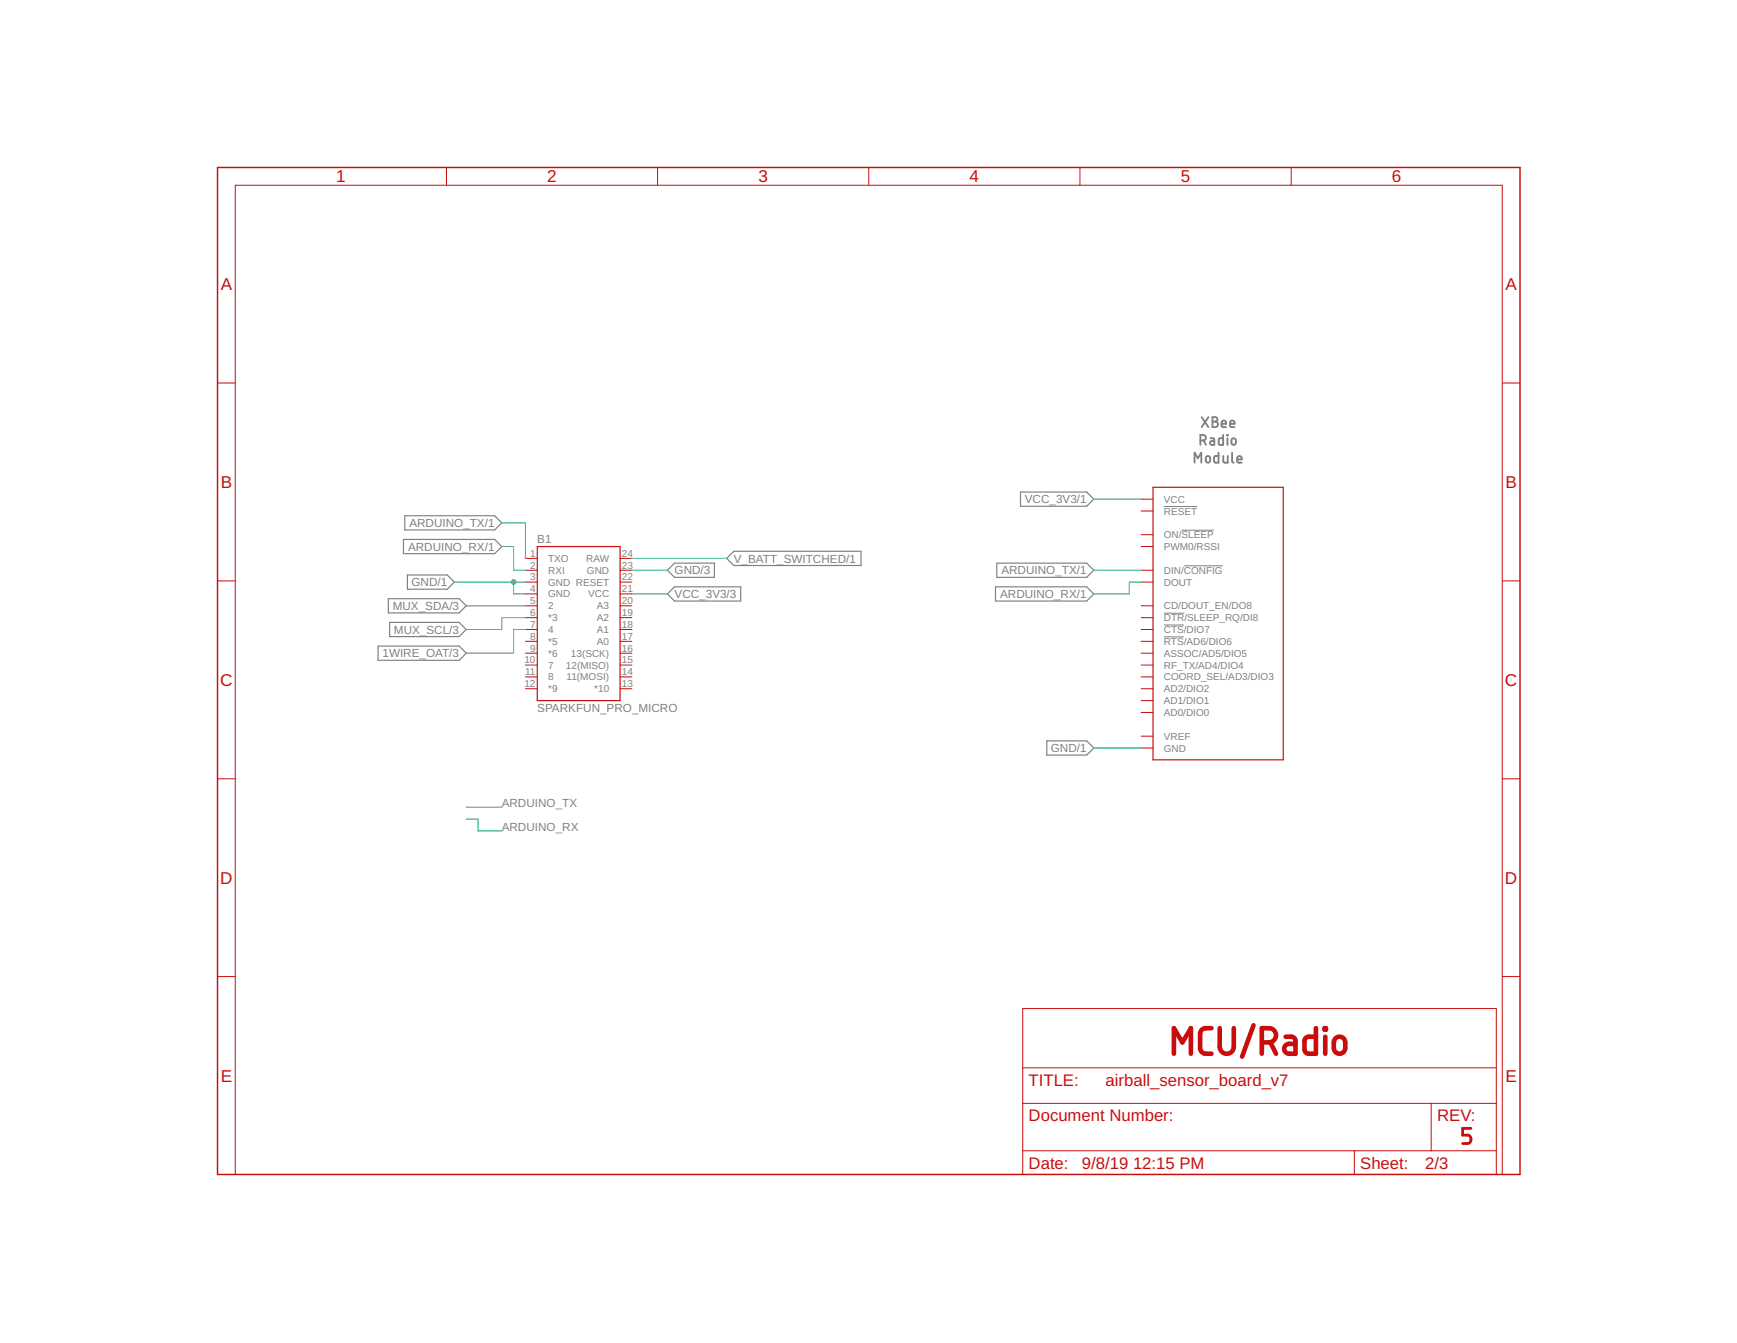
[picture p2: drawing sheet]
<svg xmlns="http://www.w3.org/2000/svg" width="279mm" height="216mm" viewBox="0 0 279 216" stroke-linecap="round" stroke-linejoin="round" font-family="sans-serif">
<g fill="none" stroke="#808080" stroke-width=".3">
<path d="M192.2 74.4v-1.6l.5 .9 .5-.9v1.6M193.1 70.8h.4a.44 .44 0 0 0 .5-.4 .44 .44 0 0 0-.5-.5h-.4v1.6M193.3 67.1l1.1 1.6M193.6 70.8l.4 .7M194.1 73.4l.2-.1 .3 .1 .1 .6a.36 .36 0 0 1-.4 .4 .36 .36 0 0 1-.3-.4zM194.4 67.1l-1.1 1.6M194.7 70.4l.5 .1 .1 .2v.8h-.5l-.2-.2 .1-.3 .6-.1M195 67.1h.5a.36 .36 0 0 1 .3 .3 .36 .36 0 0 1-.3 .4 .44 .44 0 0 1 .4 .4 .44 .44 0 0 1-.4 .5h-.5zM195 67.8h.5M196 72.8v1.6l-.6-.1-.1-.8 .2-.2h.5M196.5 68.1h.7a.38 .38 0 0 0-.2-.5 .38 .38 0 0 0-.5 .3l.1 .7 .6 .1M196.7 69.9v1.6h-.6l-.1-.9 .2-.1 .5-.1"/>
<path d="M196.8 73.3v.9l.2 .2h.5v-1.1M197.4 69.9l.1 .1zM197.4 70.4v1.1M197.9 68.1h.7a.38 .38 0 0 0-.3-.5 .38 .38 0 0 0-.4 .3v.7l.7 .1M198.2 70.5l.2-.1 .3 .1 .1 .7a.36 .36 0 0 1-.4 .3 .36 .36 0 0 1-.3-.3zM198.2 72.8v1.3l.1 .2 .2 .1M199 73.9h.7a.38 .38 0 0 0-.2-.6 .38 .38 0 0 0-.5 .4l.1 .6 .6 .1"/>
</g>
<path d="M187.2 81.4h5.4M187.2 98.6h3.3M190.1 85.2h5.2M190.4 91h6.3M187.2 100.5h3.2M187.2 102.4h3.2" fill="none" stroke="#808080" stroke-width=".16"/>
<g fill="none" stroke="#808080" stroke-width=".19">
<path d="M164.1 79.1h10.7l1.1 1.1-1.1 1.2h-10.7zM62.5 96.2h11.4l1.1 1.2-1.1 1.1h-11.4zM64.9 86.7h14.7l1.1 1.2-1.1 1.1h-14.7zM65.1 82.9h14.5l1.1 1.2-1.1 1.1h-14.5zM65.5 92.4h6.4l1.2 1.2-1.2 1.1h-6.4zM108.5 90.5h6.4v2.3h-6.4l-1.1-1.1zM108.5 94.3h10.6v2.3h-10.6l-1.1-1.1zM116.9 89.8l1.1-1.2h20.5v2.3h-20.5zM160.1 94.3h14.7l1.1 1.2-1.1 1.1h-14.7zM160.3 90.5h14.5l1.1 1.2-1.1 1.1h-14.5zM60.8 103.9h13.1l1.1 1.1-1.1 1.2h-13.1zM62.7 100.1h11.2l1.1 1.1-1.1 1.1h-11.2z"/>
<path d="M168.4 119.1h6.4l1.1 1.1-1.1 1.2h-6.4z"/>
</g>
<path d="M188.8 169.4v-4.1l1.4 2.3 1.4-2.3v4.1M194.9 165.3a1.7 1.7 0 0 0-1.6 .2l-.3 .7v2.3l.2 .4a.87 .87 0 0 0 .8 .5h.9M196.2 165.3v3a1.13 1.13 0 0 0 1.1 1.1 1.13 1.13 0 0 0 1.2-1.1v-3M201.6 164.8l-1.8 5.1M203 167.6a2.21 2.21 0 0 0 1.9-.3 1.15 1.15 0 0 0 .3-1.3 1.15 1.15 0 0 0-1.1-.7h-1.1v4.1M204.3 167.6l1 1.8M206.8 166.7h.9a.67 .67 0 0 1 .7 .6v2.1h-1a.79 .79 0 0 1-.8-.8 .79 .79 0 0 1 .8-.8h1M211.7 165.3v4.1h-1.2a.7 .7 0 0 1-.7-.7v-1.4a.67 .67 0 0 1 .7-.6h1.2M213.1 165.3h.2v.2h-.2zM213.2 166.7v2.7M214.9 166.9a.91 .91 0 0 1 1-.2 .91 .91 0 0 1 .5 .9 1.66 1.66 0 0 1-.3 1.6 .93 .93 0 0 1-1 .1 .93 .93 0 0 1-.6-.8 1.66 1.66 0 0 1 .4-1.6z" fill="none" stroke="#c90d0c" stroke-width=".74"/>
<path d="M236.6 181.4h-1.3v1.1h.8a.69 .69 0 0 1 .5 .7 .69 .69 0 0 1-.5 .6h-.8" fill="none" stroke="#c90d0c" stroke-width=".44"/>
<path d="M35 26.9h209.5v161.9h-209.5z" fill="none" stroke="#c90d0c" stroke-width=".23"/>
<g fill="none" stroke="#c90d0c" stroke-width=".16">
<path d="M71.8 26.9v2.9M105.8 26.9v2.9M139.7 26.9v2.9M173.7 26.9v2.9M207.7 26.9v2.9M35 61.6h2.8M241.6 61.6h2.9M35 93.4h2.8M84.5 93.6h1.9M84.5 91.7h1.9M84.5 97.4h1.9M84.5 99.3h1.9"/>
<path d="M84.5 95.5h1.9M84.5 89.8h1.9M99.7 93.6h1.9M99.7 91.7h1.9M99.7 97.4h1.9M99.7 99.3h1.9M99.7 95.5h1.9M99.7 89.8h1.9M183.6 80.2h1.9M183.6 93.6h1.9M183.6 91.7h1.9M183.6 97.4h1.9"/>
<path d="M183.6 82.1h1.9M183.6 87.9h1.9M183.6 99.3h1.9M183.6 86h1.9M241.6 93.4h2.9M84.5 106.9h1.9M84.5 101.2h1.9M84.5 105h1.9M84.5 103.1h1.9M84.5 108.8h1.9M84.5 110.7h1.9M99.7 106.9h1.9"/>
<path d="M99.7 101.2h1.9M99.7 105h1.9M99.7 103.1h1.9M99.7 108.8h1.9M99.7 110.7h1.9M183.6 106.9h1.9M183.6 101.2h1.9M183.6 118.3h1.9M183.6 105h1.9M183.6 103.1h1.9M183.6 108.8h1.9M183.6 110.7h1.9"/>
<path d="M183.6 112.6h1.9M183.6 114.5h1.9M35 125.2h2.8M183.6 120.2h1.9M241.6 125.2h2.9M35 157h2.8M241.6 157h2.9M164.5 162.1h76.2v26.7h-76.2zM164.5 177.4h76.2M164.5 171.7h76.2M230.2 177.4v7.6M37.8 188.8v-159h203.8v159"/>
<path d="M164.5 185h76.2M217.8 185v3.8"/>
</g>
<path d="M185.5 78.3h20.9v43.9h-20.9zM86.4 87.9h13.3v24.7h-13.3z" fill="none" stroke="#c90d0c" stroke-width=".19"/>
<g fill="none" stroke="#0dab76" stroke-width=".16">
<path d="M73.1 93.6h11.4M75 97.4h9.5M80.7 84.1h3.8v5.7M80.7 87.9h1.9v3.8h1.9M82.6 93.6v1.9h1.9M84.5 99.3h-3.8v1.9h-5.7M101.6 91.7h5.8M101.6 95.5h5.8M101.6 89.8h15.3M175.9 91.7h7.7M175.9 80.2h7.7M183.6 93.6h-1.9v1.9h-5.8"/>
<path d="M84.5 101.2h-1.9v3.8h-7.6M75 129.8h5.7M75 131.7h1.9v1.9h3.8M175.9 120.2h7.7"/>
</g>
<circle cx="82.6" cy="93.6" r=".38" fill="#0dab76" stroke="#0dab76" stroke-width=".16"/>
<g font-size="2.8" fill="#c90d0c">
<text x="54.1" y="29.3">1</text>
<text x="88" y="29.3">2</text>
<text x="122" y="29.3">3</text>
<text x="156" y="29.3">4</text>
<text x="189.9" y="29.3">5</text>
<text x="223.9" y="29.3">6</text>
<text x="35.5" y="46.6">A</text>
<text x="242.2" y="46.6">A</text>
<text x="35.5" y="78.5">B</text>
<text x="242.2" y="78.5">B</text>
<text x="35.4" y="110.3">C</text>
<text x="242.1" y="110.3">C</text>
<text x="35.4" y="142.1">D</text>
<text x="242.1" y="142.1">D</text>
<text x="35.5" y="173.9">E</text>
<text x="242.2" y="173.9">E</text>
</g>
<g font-size="2.7" fill="#c90d0c">
<text x="165.5" y="174.5">TITLE:</text>
<text x="177.8" y="174.5">airball_sensor_board_v7</text>
<text x="165.5" y="180.2">Document Number:</text>
<text x="231.2" y="180.2">REV:</text>
<text x="165.5" y="187.9">Date:</text>
<text x="174" y="187.9">9/8/19</text>
<text x="182.3" y="187.9">12:15 PM</text>
<text x="218.8" y="187.9">Sheet:</text>
<text x="229.3" y="187.9">2/3</text>
</g>
<g font-size="1.9" fill="#808080">
<text x="164.8" y="80.9">VCC_3V3/1</text>
<text x="65.6" y="88.5">ARDUINO_RX/1</text>
<text x="65.8" y="84.7">ARDUINO_TX/1</text>
<text x="86.4" y="87.3">B1</text>
<text x="66.2" y="94.2">GND/1</text>
<text x="108.5" y="92.3">GND/3</text>
<text x="118" y="90.4">V_BATT_SWITCHED/1</text>
<text x="161.1" y="92.3">ARDUINO_TX/1</text>
<text x="63.2" y="98.1">MUX_SDA/3</text>
<text x="63.4" y="101.9">MUX_SCL/3</text>
<text x="108.5" y="96.1">VCC_3V3/3</text>
<text x="160.9" y="96.1">ARDUINO_RX/1</text>
<text x="61.5" y="105.7">1WIRE_OAT/3</text>
<text x="86.4" y="114.5">SPARKFUN_PRO_MICRO</text>
<text x="169" y="120.9">GND/1</text>
<text x="80.7" y="129.8">ARDUINO_TX</text>
<text x="80.7" y="133.6">ARDUINO_RX</text>
</g>
<g font-size="1.6" fill="#808080">
<text x="187.2" y="80.8">VCC</text>
<text x="187.2" y="82.7">RESET</text>
<text x="85.3" y="89.5">1</text>
<text x="100" y="89.5">24</text>
<text x="187.2" y="88.4">PWM0/RSSI</text>
<text x="187.2" y="86.5">ON/SLEEP</text>
<text x="85.3" y="95.2">4</text>
<text x="85.3" y="93.3">3</text>
<text x="85.3" y="91.4">2</text>
<text x="88.2" y="94.1">GND RESET</text>
<text x="88.2" y="92.2">RXI</text>
<text x="88.2" y="90.3">TXO</text>
<text x="94.3" y="90.3">RAW</text>
<text x="94.4" y="92.2">GND</text>
<text x="100" y="91.4">23</text>
<text x="100" y="93.3">22</text>
<text x="100" y="95.2">21</text>
<text x="187.2" y="94.1">DOUT</text>
<text x="187.2" y="92.2">DIN/CONFIG</text>
<text x="85.3" y="97.1">5</text>
<text x="85.3" y="99">6</text>
<text x="85.3" y="100.9">7</text>
<text x="88.2" y="98">2</text>
<text x="88.2" y="99.9">*3</text>
<text x="88.2" y="101.8">4</text>
<text x="88.2" y="96.1">GND</text>
<text x="94.6" y="96.1">VCC</text>
<text x="96" y="101.8">A1</text>
<text x="96" y="99.9">A2</text>
<text x="96" y="98">A3</text>
<text x="100" y="100.9">18</text>
<text x="100" y="99">19</text>
<text x="100" y="97.1">20</text>
<text x="187.2" y="98">CD/DOUT_EN/DO8</text>
<text x="187.2" y="99.9">DTR/SLEEP_RQ/DI8</text>
<text x="187.2" y="101.8">CTS/DIO7</text>
<text x="84.3" y="106.6">10</text>
<text x="85.3" y="102.8">8</text>
<text x="85.3" y="104.7">9</text>
<text x="88.2" y="103.7">*5</text>
<text x="88.2" y="105.6">*6</text>
<text x="88.2" y="107.5">7</text>
<text x="91" y="107.5">12(MISO)</text>
<text x="91.8" y="105.6">13(SCK)</text>
<text x="96" y="103.7">A0</text>
<text x="100" y="106.6">15</text>
<text x="100" y="104.7">16</text>
<text x="100" y="102.8">17</text>
<text x="187.2" y="107.5">RF_TX/AD4/DIO4</text>
<text x="187.2" y="105.6">ASSOC/AD5/DIO5</text>
<text x="187.2" y="103.7">RTS/AD6/DIO6</text>
<text x="84.3" y="110.5">12</text>
<text x="84.5" y="108.5">11</text>
<text x="88.2" y="109.4">8</text>
<text x="88.2" y="111.3">*9</text>
<text x="91.1" y="109.4">11(MOSI)</text>
<text x="95.6" y="111.3">*10</text>
<text x="100" y="110.5">13</text>
<text x="100" y="108.5">14</text>
<text x="187.2" y="109.4">COORD_SEL/AD3/DIO3</text>
<text x="187.2" y="111.3">AD2/DIO2</text>
<text x="187.2" y="113.2">AD1/DIO1</text>
<text x="187.2" y="118.9">VREF</text>
<text x="187.2" y="115.1">AD0/DIO0</text>
<text x="187.2" y="120.8">GND</text>
</g>
</svg>
